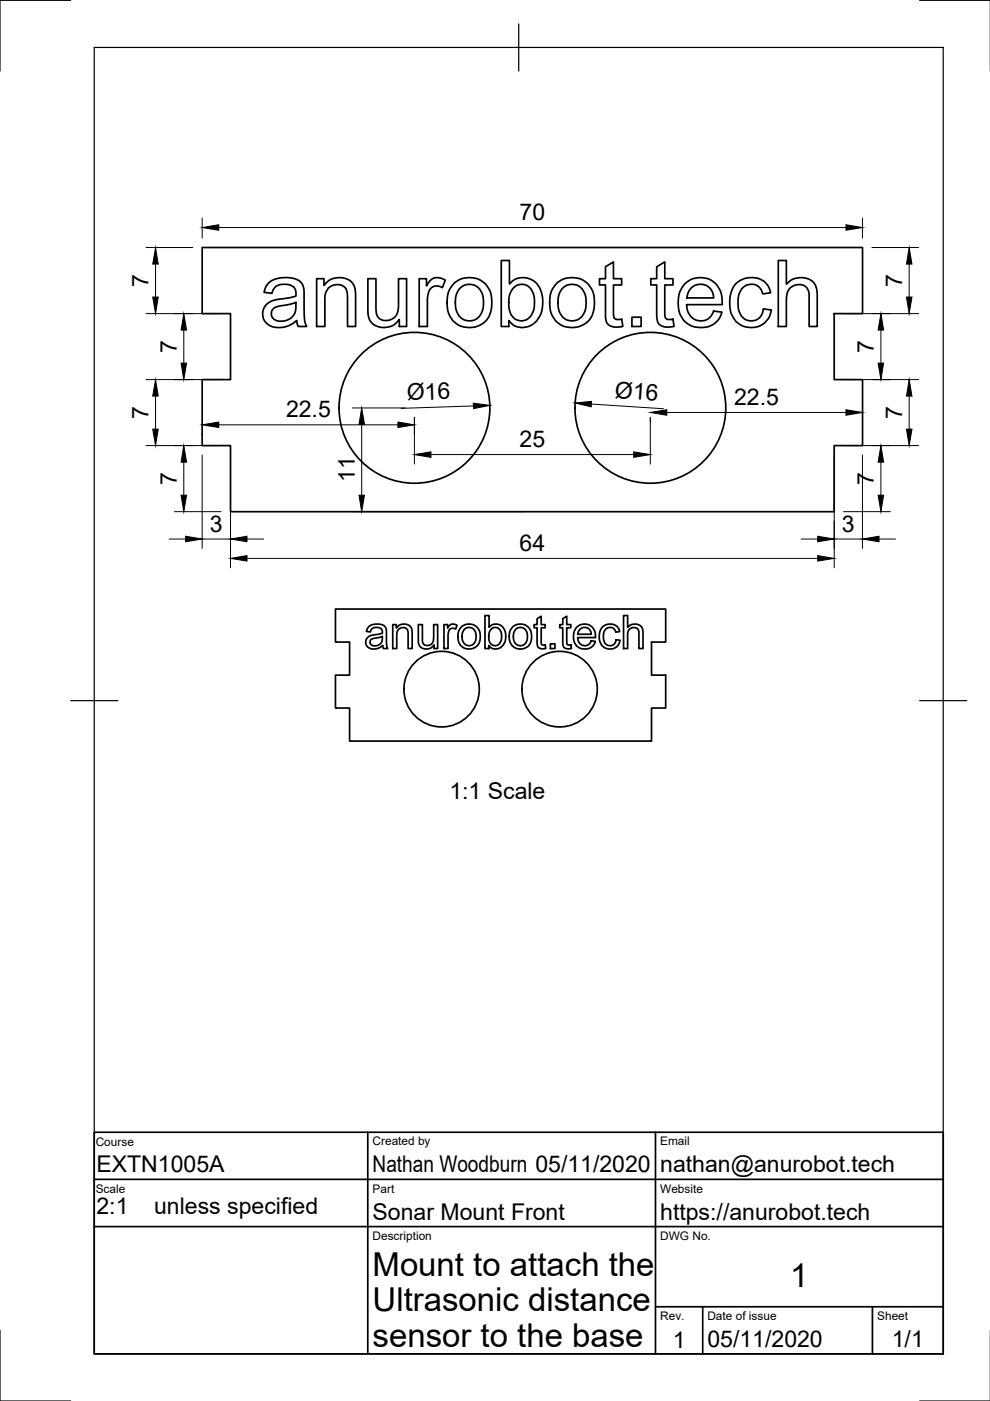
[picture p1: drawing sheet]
<svg xmlns="http://www.w3.org/2000/svg" width="210mm" height="297mm" viewBox="0 0 210 297" stroke-linecap="round" stroke-linejoin="round" font-family="sans-serif">
<!-- layer: Visible -->
<g fill="none" stroke="#000" stroke-width=".36">
<path d="M42.9 52.5h140v14h-6v14h6v14h-6v14h-128v-14h-6v-14h6v-14h-6zM67.1 59.1h1.6v1.4l.7-.8 1.1-.6 1.6-.2 1.3 .2a3.2 3.2 0 0 1 2 3.5v6.6h-1.7l-.1-6.9a1.95 1.95 0 0 0-2-2l-.9 .2a2.19 2.19 0 0 0-1.7 1.7l-.1 .9v6.1h-1.8zM78 59.1h1.7v6.1a2.27 2.27 0 0 0 1.3 2.6l.6 .2a2.65 2.65 0 0 0 2.9-3.1v-5.8h1.7v10.1h-1.5v-1.5l-.8 .8a3.6 3.6 0 0 1-5.7-1l-.2-1.3zM88.9 59.1h1.5v1.5l.4-.7a2.36 2.36 0 0 1 3.6-.5l-.6 1.6-.9-.4-.8 .1-.6 .3-.4 .5-.5 1.9v5.8h-1.7zM96.4 60l1.1-.8 1.1-.3h1.6l1.4 .4a5.1 5.1 0 0 1 2.6 5.5l-.1 1.1-.4 1.2-.6 .9-.8 .7-1 .5-1.1 .2-1.8-.1-.9-.3a5.3 5.3 0 0 1-2.7-5.9l.3-1.3zM106.3 55.2h1.7v5l1.2-1 1.2-.3a4.2 4.2 0 0 1 4.6 4.3v1.9l-.3 1.4a3.9 3.9 0 0 1-6.4 1.9l-.4-.4v1.2h-1.6zM118.1 60l1.2-.8 1-.3h1.7l1.4 .4a5.1 5.1 0 0 1 2.6 5.5l-.2 1.3-.3 1-.7 .9-1.1 .8-1.1 .5-1.3 .2-1.2-.2-.9-.3a5.2 5.2 0 0 1-2.6-5.7l.3-1.6zM128.4 56.6l1.7-1.1v3.6h1.7v1.3h-1.7v6.6a.78 .78 0 0 0 .9 .7h.8l.3 1.5-2.1 .1-1-.5a3.2 3.2 0 0 1-.6-2.5v-5.9h-1.3v-1.3h1.3zM139.2 56.6l1.7-1.1v3.6h1.8v1.3h-1.8l.1 6.5a.81 .81 0 0 0 .9 .8h.8l.2 1.5-1.8 .1-1.3-.5a3.3 3.3 0 0 1-.6-2.5v-5.9h-1.2v-1.3h1.2zM165 55.2h1.7v5l1.1-.9 1.1-.3a3.2 3.2 0 0 1 4.3 2.8l.1 7.4h-1.7v-6.7l-.2-.7a2.36 2.36 0 0 0-4.1-.5l-.4 .7-.1 1.1-.1 6.1h-1.7zM56.9 60.1l1.4-.9 2-.3h1.1l1.3 .2 1 .7a3 3 0 0 1 .8 2.5v4a5.1 5.1 0 0 0 .5 2.9h-1.8l-.3-1.2-1 .7-1.6 .6-1.1 .2-1.5-.2-1.1-.7-.7-.9-.2-1.3 .2-1a3.3 3.3 0 0 1 2.2-1.8l3.9-.6a.73 .73 0 0 0 .7-1.1l-.2-.7-.5-.5-.6-.3-1.3-.1a2.25 2.25 0 0 0-2.4 1.9l-1.7-.2 .3-1.1zM58 65.4l1-.5 2.4-.4 1.3-.4v.7a3 3 0 0 1-1.6 3 3 3 0 0 1-3.3-.5l-.2-.6a1.41 1.41 0 0 1 .4-1.3z"/>
<path d="M97.4 61.2l.8-.6 .6-.2 .9-.1 1.2 .3a4.6 4.6 0 0 1 1.3 5.5 2.88 2.88 0 0 1-3.2 1.9 2.88 2.88 0 0 1-2.4-2.9v-2.1l.3-1zM108.9 61l1-.6 .7-.1 1 .2a2.5 2.5 0 0 1 1.3 1.3l.3 .8 .1 1.1v1.5l-.3 .9a2.53 2.53 0 0 1-2.1 1.9 2.53 2.53 0 0 1-2.5-1.3l-.5-1.2v-2.3l.2-1zM119.1 61.2l.8-.6 .7-.2 .9-.1 1.2 .3a4.7 4.7 0 0 1 1.1 5.8l-.1 .2a2.86 2.86 0 0 1-3.2 1.3 2.86 2.86 0 0 1-2.1-2.8v-2.1l.2-.8zM134 67.3h1.9v1.9h-1.9zM145.1 60.3l1.4-1 1.1-.3 1.6-.1 1.4 .4a5.2 5.2 0 0 1 2.5 5.3h-7.5l.4 1.7a2.76 2.76 0 0 0 2.3 1.7h.5a2.61 2.61 0 0 0 2.5-2l1.8 .2-.8 1.6a4.4 4.4 0 0 1-3.3 1.6h-1.4l-.9-.3a5.1 5.1 0 0 1-2.9-5.8l.3-1.4zM146.6 61.1l1.2-.7 .9-.1 1.2 .3a3 3 0 0 1 1.4 2.6h-5.7l.3-1.2zM156 60.2l.9-.7 1.3-.5 1.9-.1 1 .2a3.8 3.8 0 0 1 2.2 2.6l.1 .4-1.7 .2-.5-1.1a2.66 2.66 0 0 0-2.9-.7 2.66 2.66 0 0 0-1.7 2.4l-.1 1.8 .2 1.4a2.59 2.59 0 0 0 2.1 1.9 2.59 2.59 0 0 0 2.6-1.1l.5-1.4 1.7 .2-.6 1.6-.9 1.2-.7 .4-.7 .3-1.4 .3-1.1-.2-.9-.3a5.3 5.3 0 0 1-2.6-5.7l.2-.7a4.8 4.8 0 0 1 .9-2.2zM71.1 129.1h70v7h-3v7h3v7h-3v7h-64v-7h-3v-7h3v-7h-3zM78.1 133l.4-.4 1.1-.3 1.2 .1 .8 .4 .3 .6 .1 3.5 .2 .6h-.9l-.2-.6-.6 .4-.9 .3h-.9l-.7-.4-.4-.5-.1-.5 .4-1 .6-.4 1.9-.4a.53 .53 0 0 0 .6-.6l-.4-.6-1-.2-.6 .2-.5 .8-.8-.1zM78.7 135.6l2.4-.7-.1 1a1.41 1.41 0 0 1-1.2 1 1.41 1.41 0 0 1-1.3-.6zM83.3 132.4h.7v.7l.6-.5 .7-.3 .9 .1 .8 .4 .4 1v3.7h-.9v-3.7l-.3-.5-.7-.2a1.41 1.41 0 0 0-1.4 1.6v2.8h-.8zM88.7 132.4h.9v3.8l.3 .5 .6 .2 .6-.1 .6-.5 .2-.7v-3.2h.9v5.1h-.8v-.8l-.6 .6-.7 .3-1-.1-.6-.4-.4-1.1z"/>
<path d="M94.1 132.4h.8v.8l.5-.6 .4-.3 1.1 .3-.3 .8-.9-.2-.5 .5-.2 .9v2.9h-.9zM97.8 133l.9-.6 1-.1 .8 .2 .7 .5 .6 1.2v1.3l-.2 .7a2.38 2.38 0 0 1-3 1.3l-.9-.6-.6-1.2 .1-1.7zM98.4 133.5l.6-.4h1l.5 .4 .4 1v1.1l-.4 .8-.7 .5-.9-.1a2.21 2.21 0 0 1-.8-2.7zM102.8 130.5h.9v2.5l.7-.6 1-.1 .9 .4 .6 .8 .3 .9-.1 1.4-.5 1.1-.6 .5-.7 .2-.7-.1-1-.7v.7h-.8zM104 133.5l.8-.5 .8 .2 .6 .7 .2 .9-.1 1-.6 .8-.7 .3-.9-.3a2.81 2.81 0 0 1-.1-3.1zM108.6 133l.9-.6 1.1-.1 .8 .2 .7 .5 .5 1.2 .1 1.3-.2 .7a2.38 2.38 0 0 1-3 1.3l-.9-.6-.6-1.2 .1-1.7zM109.3 133.5l.6-.4h1l.5 .4 .4 1v1.1l-.4 .8-.8 .5-.9-.1a2.21 2.21 0 0 1-.8-2.7zM113.9 131.2l.8-.6v1.8h.9v.7h-.9v3a.56 .56 0 0 0 .2 .6 .56 .56 0 0 0 .7 0l.1 .8h-1.1a1.13 1.13 0 0 1-.7-1.5v-2.9h-.7v-.7h.7zM116.7 136.5h1v1h-1zM119.3 131.2l.9-.6v1.8h.8v.7h-.8v3a.58 .58 0 0 0 .2 .6 .58 .58 0 0 0 .6 0l.2 .8h-1.2a1.14 1.14 0 0 1-.7-1.5v-2.9h-.6v-.7h.6zM122.2 133l1.1-.6h1.5l.8 .6 .5 .8 .1 .6 .1 .8h-3.8v.3a1.45 1.45 0 0 0 1.3 1.4 1.45 1.45 0 0 0 1.5-1l.9 .1a2.35 2.35 0 0 1-3.4 1.4l-.6-.5-.6-1.2 .1-1.6zM122.9 133.5a1.39 1.39 0 0 1 1.6-.4 1.39 1.39 0 0 1 .8 1.4h-2.8z"/>
<path d="M127.8 132.9l1-.5h1.4l.8 .6 .4 .9-.8 .1-.4-.6a1.32 1.32 0 0 0-2.2 .7l-.1 1.1 .2 .7a1.33 1.33 0 0 0 1.6 1l.7-.5 .2-.8 .9 .1-.5 1.1-.8 .7-1.3 .1-.8-.4-.8-.9-.2-.9 .1-1.4zM132.2 130.5h.9v2.5l.8-.6h1.4a1.63 1.63 0 0 1 1 1.9v3.2h-.8l-.1-3.7-.2-.5-.8-.3-.8 .3-.4 .5-.1 .5v3.2h-.9z"/>
<circle cx="87.9" cy="86.5" r="16"/>
<circle cx="137.9" cy="86.5" r="16"/>
<circle cx="93.6" cy="146.1" r="8"/>
<circle cx="118.7" cy="146.1" r="8"/>
</g>
<!-- layer: Border -->
<path d="M15 .1h-15v15M20 10.1h180v276.9h-180zM110 5.1v10M195 .1h15M15 148.6h10M195 148.6h10M0 282.1v14.9h15M195 297h15" fill="none" stroke="#000" stroke-width=".25"/>
<!-- layer: TitleBlock -->
<path d="M20 240.1h180v46.9h-180zM20 250h180M78 240.1v46.9M139 240.1v46.9M20 260.1h180M139 277.1h61M149 277.1v9.9M185 277.1v9.9" fill="none" stroke="#000" stroke-width=".36"/>
<!-- layer: Dimensions -->
<g fill="none" stroke="#000" stroke-width=".21">
<path d="M31 52.5h9.9M33 56v7M42.9 46.2v4.3M46.4 48.2h133M182.9 46.2v4.3M184.9 52.5h9.9M192.8 56v7M31 66.5h15.9M39 70v7M178.9 66.5h15.9M186.8 70v7M31 80.5h15.9"/>
<path d="M31 94.5h15.9M33 84v7M39 98v7M42.9 96.5v19.8M46.4 90.1h38M48.9 96.5v23.9M74.7 86.5h11.2M76.7 90v15M87.9 88.5v9.9M91.4 96.4h43M100.4 86.1l-15.4 .5M125.4 85.7l15.3 1"/>
<path d="M137.9 88.5v9.9M141.4 87.4h38M176.9 96.5v23.9M178.9 80.5h15.9M178.9 94.5h15.9M182.9 96.5v19.8M186.8 98v7M192.8 84v7M35.9 114.3h3.5M37 108.5h9.9M42.9 114.3h6M52.4 114.3h3.5"/>
<path d="M52.4 118.4h121M74.7 108.5h36.4M169.9 114.3h3.5M176.9 114.3h6M178.9 108.5h9.9M186.4 114.3h3.5"/>
</g>
<g fill="#000" stroke="#000" stroke-width=".21">
<path d="M33 52.5l.5 3.5h-1.1zM42.9 48.2l3.5-.5v1.1zM179.4 47.7l3.5 .5-3.5 .6zM192.8 52.5l.6 3.5h-1.2zM32.4 63h1.1l-.5 3.5zM39 66.5l.6 3.5h-1.2zM38.4 77h1.2l-.6 3.5zM186.2 77h1.1l-.5 3.5zM186.8 66.5l.5 3.5h-1.1zM192.2 63h1.2l-.6 3.5zM33 80.5l.5 3.5h-1.1zM32.4 91h1.1l-.5 3.5z"/>
<path d="M39 94.5l.6 3.5h-1.2zM42.9 90.1l3.5-.6v1.1zM76.7 86.5l.6 3.5h-1.2zM84.4 89.5l3.5 .6-3.5 .5zM87.9 96.4l3.5-.6v1.2zM100.4 85.5l3.5 .4-3.5 .7zM121.9 85.4l3.5-.3-.1 1.2zM134.4 95.8l3.5 .6-3.5 .6zM137.9 87.4l3.5-.5v1.1zM179.4 86.9l3.5 .5-3.5 .6zM186.8 94.5l.5 3.5h-1.1zM192.8 80.5l.6 3.5h-1.2z"/>
<path d="M192.2 91h1.2l-.6 3.5zM38.4 105h1.2l-.6 3.5zM39.4 113.7l3.5 .6-3.5 .6zM48.9 114.3l3.5-.6v1.2zM48.9 118.4l3.5-.6v1.2zM76.1 105h1.2l-.6 3.5zM173.4 117.8l3.5 .6-3.5 .6zM173.4 113.7l3.5 .6-3.5 .6zM186.2 105h1.1l-.5 3.5zM182.9 114.3l3.5-.6v1.2z"/>
<circle cx="42.9" cy="92.1" r=".08"/>
</g>
<g font-size="7">
<text x="79" y="270.6">Mount to attach the</text>
<text x="167.5" y="273">1</text>
<text x="79" y="278.1">Ultrasonic distance</text>
<text x="79" y="285.5">sensor to the base</text>
</g>
<g font-size="4.9">
<text x="110.2" y="46.7">70</text>
<text x="31.5" y="60.8" transform="rotate(-90 31.5 60.8)">7</text>
<text x="191.3" y="60.8" transform="rotate(-90 191.3 60.8)">7</text>
<text x="37.5" y="74.9" transform="rotate(-90 37.5 74.9)">7</text>
<text x="185.3" y="74.9" transform="rotate(-90 185.3 74.9)">7</text>
<text x="31.5" y="88.8" transform="rotate(-90 31.5 88.8)">7</text>
<text x="60.6" y="88.5">22.5</text>
<text x="86.3" y="84.9" transform="rotate(-2 86.3 84.9)">Ø16</text>
<text x="130.3" y="84.4" transform="rotate(4 130.3 84.4)">Ø16</text>
<text x="155.6" y="85.9">22.5</text>
<text x="191.3" y="88.8" transform="rotate(-90 191.3 88.8)">7</text>
<text x="110.2" y="94.8">25</text>
<text x="37.5" y="102.9" transform="rotate(-90 37.5 102.9)">7</text>
<text x="75.2" y="102.1" transform="rotate(-90 75.2 102.1)">11</text>
<text x="185.3" y="102.9" transform="rotate(-90 185.3 102.9)">7</text>
<text x="44.5" y="112.7">3</text>
<text x="178.5" y="112.7">3</text>
<text x="110.2" y="116.8">64</text>
<text x="95.3" y="169.4">1:1 Scale</text>
<text x="20.4" y="248.5">EXTN1005A</text>
<text x="79" y="248.5">Nathan Woodburn 05/11/2020</text>
<text x="140" y="248.5">nathan@anurobot.tech</text>
<text x="20.4" y="257.5">2:1</text>
<text x="32.7" y="257.5">unless specified</text>
<text x="79" y="258.6">Sonar Mount Front</text>
<text x="140" y="258.6">https://anurobot.tech</text>
<text x="142.6" y="285.7">1</text>
<text x="150" y="285.5">05/11/2020</text>
<text x="189.1" y="285.7">1/1</text>
</g>
<g font-size="2.5">
<text x="20.3" y="243">Course</text>
<text x="79" y="242.9">Created by</text>
<text x="140" y="242.9">Email</text>
<text x="20.3" y="253">Scale</text>
<text x="79" y="252.8">Part</text>
<text x="140" y="252.8">Website</text>
<text x="79" y="262.9">Description</text>
<text x="140" y="262.9">DWG No.</text>
<text x="140" y="279.9">Rev.</text>
<text x="150" y="279.9">Date of issue</text>
<text x="186" y="279.9">Sheet</text>
</g>
</svg>
